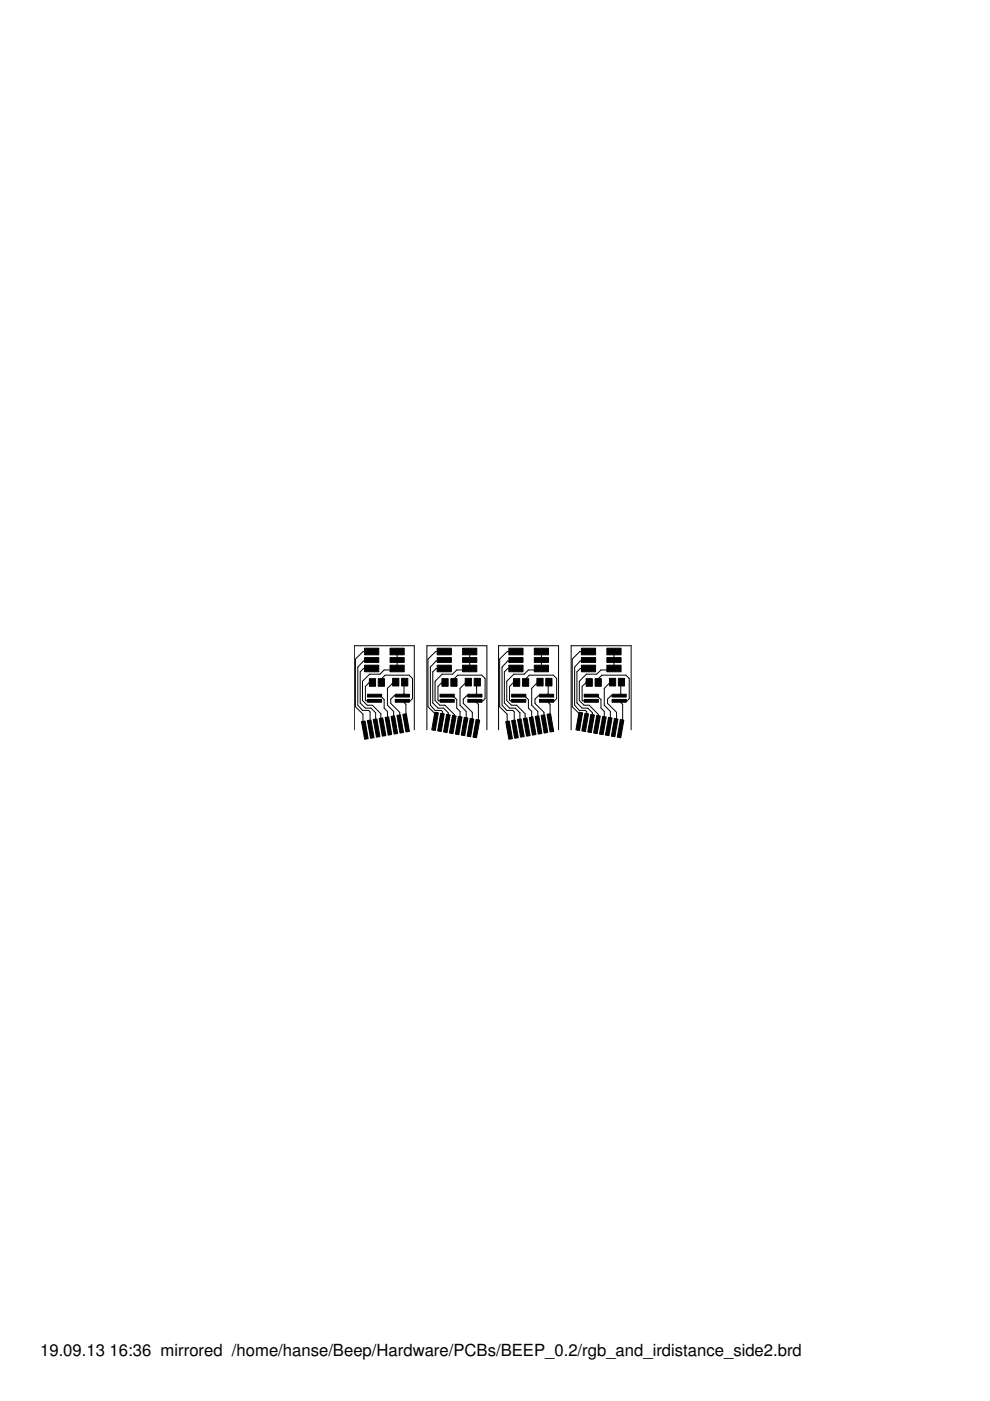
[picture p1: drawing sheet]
<svg xmlns="http://www.w3.org/2000/svg" width="210mm" height="297mm" viewBox="0 0 210 297" stroke-linecap="round" stroke-linejoin="round" font-family="sans-serif">
<g fill="#000" stroke="#000" stroke-width=".21">
<path d="M77.3 139.4h3v1h-3zM77.3 137.4h3v1.4h-3zM82.7 139.4h3v1h-3zM82.7 137.4h3v1.4h-3zM92.7 139.4h3v1h-3zM92.7 137.4h3v1.4h-3zM98.1 139.4h3v1h-3zM98.1 137.4h3v1.4h-3zM107.9 139.4h3v1h-3zM107.9 137.4h3v1.4h-3zM113.3 139.4h3v1h-3zM113.3 137.4h3v1.4h-3z"/>
<path d="M123.3 139.4h3v1h-3zM123.3 137.4h3v1.4h-3zM128.7 139.4h3v1h-3zM128.7 137.4h3v1.4h-3zM76.6 153l.8-.1 .7 3.7-.8 .1zM77.9 152.8l.8-.1 .6 3.7-.7 .1zM79.1 152.5l.8-.1 .7 3.8-.8 .1zM78.3 143.9h1.3v1.6h-1.3zM77.3 141h3v1.4h-3zM80.4 152.3l.8-.1 .6 3.8-.7 .1zM77.9 148.3h3v.6h-3zM77.9 147.2h3v.6h-3z"/>
<path d="M80.2 143.9h1.3v1.6h-1.3zM81.7 152.1l.7-.1 .7 3.7-.8 .2zM82.9 151.9l.8-.1 .6 3.7-.7 .1zM84.2 151.7l.7-.1 .7 3.7-.8 .1zM83.2 143.8h1.4v1.6h-1.4zM85.4 151.4l.7-.1 .7 3.8-.7 .1zM82.7 141h3v1.4h-3zM85.2 143.8h1.3v1.6h-1.3zM83.8 147.2h3v.6h-3zM83.8 148.3h3v.6h-3zM92.2 151l.7 .1-.6 3.8-.8-.2zM93.5 151.2l.7 .2-.7 3.7-.7-.1z"/>
<path d="M94.7 151.4l.7 .2-.6 3.7-.8-.1zM93.7 143.9h1.3v1.6h-1.3zM92.7 141h3v1.4h-3zM95.9 151.7l.8 .1-.7 3.8-.7-.2zM93.3 148.3h3v.6h-3zM93.3 147.2h3v.6h-3zM95.6 143.9h1.3v1.6h-1.3zM97.2 151.9l.8 .1-.7 3.8-.8-.2zM98.4 152.1l.8 .1-.7 3.8-.7-.1zM99.7 152.3l.8 .2-.7 3.7-.8-.1zM98.6 143.8h1.3v1.6h-1.3zM100.9 152.5l.8 .2-.7 3.7-.7-.1z"/>
<path d="M98.1 141h3v1.4h-3zM100.5 143.8h1.4v1.6h-1.4zM99.2 147.2h3v.6h-3zM99.2 148.3h3v.6h-3zM107.2 153l.8-.1 .6 3.7-.7 .1zM108.5 152.8l.7-.1 .7 3.7-.8 .1zM109.7 152.5l.8-.1 .6 3.8-.7 .1zM108.9 143.9h1.3v1.6h-1.3zM107.9 141h3v1.4h-3zM111 152.3l.7-.1 .7 3.8-.8 .1zM108.5 148.3h3v.6h-3zM108.5 147.2h3v.6h-3z"/>
<path d="M110.8 143.9h1.3v1.6h-1.3zM112.2 152.1l.8-.1 .6 3.7-.7 .2zM113.5 151.9l.7-.1 .7 3.7-.8 .1zM114.7 151.7l.8-.1 .6 3.7-.7 .1zM113.8 143.8h1.3v1.6h-1.3zM116 151.4l.7-.1 .7 3.8-.8 .1zM113.3 141h3v1.4h-3zM115.7 143.8h1.3v1.6h-1.3zM114.4 147.2h3v.6h-3zM114.4 148.3h3v.6h-3zM122.8 151l.7 .1-.6 3.8-.8-.2zM124 151.2l.8 .2-.7 3.7-.7-.1z"/>
<path d="M125.3 151.4l.7 .2-.6 3.7-.8-.1zM124.3 143.9h1.3v1.6h-1.3zM123.3 141h3v1.4h-3zM126.5 151.7l.8 .1-.7 3.8-.7-.2zM123.9 148.3h3v.6h-3zM123.9 147.2h3v.6h-3zM126.2 143.9h1.3v1.6h-1.3zM127.8 151.9l.7 .1-.6 3.8-.8-.2zM129 152.1l.8 .1-.7 3.8-.7-.1zM130.3 152.3l.7 .2-.6 3.7-.8-.1zM129.2 143.8h1.3v1.6h-1.3zM131.5 152.5l.8 .2-.7 3.7-.7-.1z"/>
<path d="M128.7 141h3v1.4h-3zM131.1 143.8h1.3v1.6h-1.3zM129.8 147.2h3v.6h-3zM129.8 148.3h3v.6h-3z"/>
</g>
<g fill="none" stroke="#000" stroke-width=".21">
<path d="M78.8 138.1l-1.8 .1-1.6 1.5v10.1l1.6 1.6v1.6l.4 .4v1.4M78.8 139.9l-.2 .2h-1.5l-1.2 1.3v8.1l1 1.1h1.3l.3 .3v1.8l-.4 .4 .5 1.5M84.2 138.1v3.6l-.3 .3h-2.5l-.8 .9h-2.2l-1.5 1.5v4.1l1 1h1.1l1.8 1.8v1l.3 1.8M94.2 138.2h-1.8l-1.7 1.5v10.1l1.5 1.5v1.7M94.2 139.9l-.2 .2h-1.5l-1.3 1.3v8.1l1 1.1h1.4l.3 .3v.4l-.4 .4v1.5M94.2 138.1v.1M99.6 138.1v3.6l-.3 .3h-2.5l-.9 .9h-2.2l-1.5 1.5v4.1l1 1h1.1l2.1 2v.3l-.4 .4v1.4M109.4 138.1l-1.9 .1-1.6 1.5v10.1l1.6 1.6v1.6l.4 .4v1.4M109.4 139.9l-.2 .2h-1.6l-1.2 1.3v8.1l1 1.1h1.3l.3 .3v1.8l-.3 .4 .5 1.5M114.8 138.1v3.6l-.3 .3h-2.5l-.9 .9h-2.2l-1.5 1.5v4.1l1 1h1.1l1.8 1.8v1l.4 1.8M124.8 138.2h-1.9l-1.6 1.5v10.1l1.5 1.5v1.7M124.8 138.1v.1"/>
<path d="M124.8 139.9l-.3 .2h-1.5l-1.2 1.3v8.1l1 1.1h1.3l.3 .3v.4l-.3 .4v1.5M130.2 138.1v3.6l-.3 .3h-2.5l-.9 .9h-2.2l-1.5 1.5v4.1l1 1h1.1l2 2v.3l-.3 .4v1.4M75.1 154.7v-17.8h12.7v17.8M78.8 141.7l-1.7 .1-.7 .7v6.5l1.1 1.1h1.2l1 1v1.7l-.3 .3 .5 1.3M79 144.7h-.7l-.8 .8v2.9l.1 .2h1.8M79.4 147.5l-.5-.1h1.7l.8 .9v1.8l.7 .7v1.3l-.2 .3 .5 1.5M80.9 144.7v-.8l.8-.7h5.1l.7 .6v4.3l-.5 .5h-1.7l.8 .7v4M83.9 144.6h-.4l-1.4 1.3v3.6l1.4 1.3-.1 3 .2-.1M85.8 144.6l-.1 .1v2.3l-.4 .5h-1.8l-.7 .7v.9l2 1.9-.2 1.8 .3 .7M90.5 154.7v-17.8h12.7v17.8M94.2 141.8h-1.7l-.7 .7v6.5l1.1 1.1h1.1l1 1v.4l-.3 .3v1.6M94.2 141.7v.1"/>
<path d="M94.4 144.7h-.8l-.7 .8v2.9l.1 .2h1.8M94.8 147.5l-.5-.1h1.6l.9 .9v1.8l.7 .7v1.3l-.3 .3v1.4M96.2 144.7v-.8l.8-.7h5.2l.6 .6v4.3l-.4 .5h-1.7l.7 .7v3.4l-.4 .5v1.3M99.3 144.6h-.5l-1.3 1.3v3.6l1.3 1.3-.1 3-.2 .3M101.2 144.6l-.2 .1v2.3l-.3 .5h-1.8l-.7 .7v.9l1.9 1.9v1.4l-.4 .4v1.5M105.7 154.7v-17.8h12.7v17.8M109.4 141.7l-1.8 .1-.7 .7v6.5l1.1 1.1h1.2l1 1v1.7l-.3 .3 .5 1.3M109.5 144.7h-.7l-.8 .8v2.9l.2 .2h1.8M110 147.5l-.6-.1h1.7l.9 .9v1.8l.7 .7v1.3l-.3 .3 .5 1.5M111.4 144.7v-.8l.8-.7h5.1l.7 .6v4.3l-.4 .5h-1.7l.7 .7 .1 4M114.5 144.6h-.5l-1.3 1.3v3.6l1.3 1.3-.1 3 .3-.1M116.4 144.6l-.2 .1v2.3l-.3 .5h-1.8l-.7 .7v.9l1.9 1.9-.1 1.8 .2 .7"/>
<path d="M121.1 154.7v-17.8h12.7v17.8M124.8 141.8h-1.8l-.7 .7v6.5l1.1 1.1h1.2l1 1v.4l-.3 .3v1.6M124.8 141.7v.1M124.9 144.7h-.7l-.8 .8v2.9l.2 .2h1.8M125.4 147.5l-.6-.1h1.7l.9 .9v1.8l.7 .7v1.3l-.3 .3v1.4M126.8 144.7v-.8l.8-.7h5.1l.7 .6v4.3l-.4 .5h-1.7l.7 .7v3.4l-.4 .5v1.3M129.9 144.6h-.5l-1.3 1.3v3.6l1.3 1.3-.1 3-.2 .3M131.8 144.6l-.2 .1v2.3l-.3 .5h-1.8l-.7 .7v.9l1.9 1.9v1.4l-.4 .4v1.5"/>
</g>
<g font-size="3.5">
<text x="8.5" y="287.5">19.09.13</text>
<text x="23.2" y="287.5">16:36 mirrored /home/hanse/Beep/Hardware/PCBs/BEEP_0.2/rgb_and_irdistance_side2.brd</text>
</g>
</svg>
